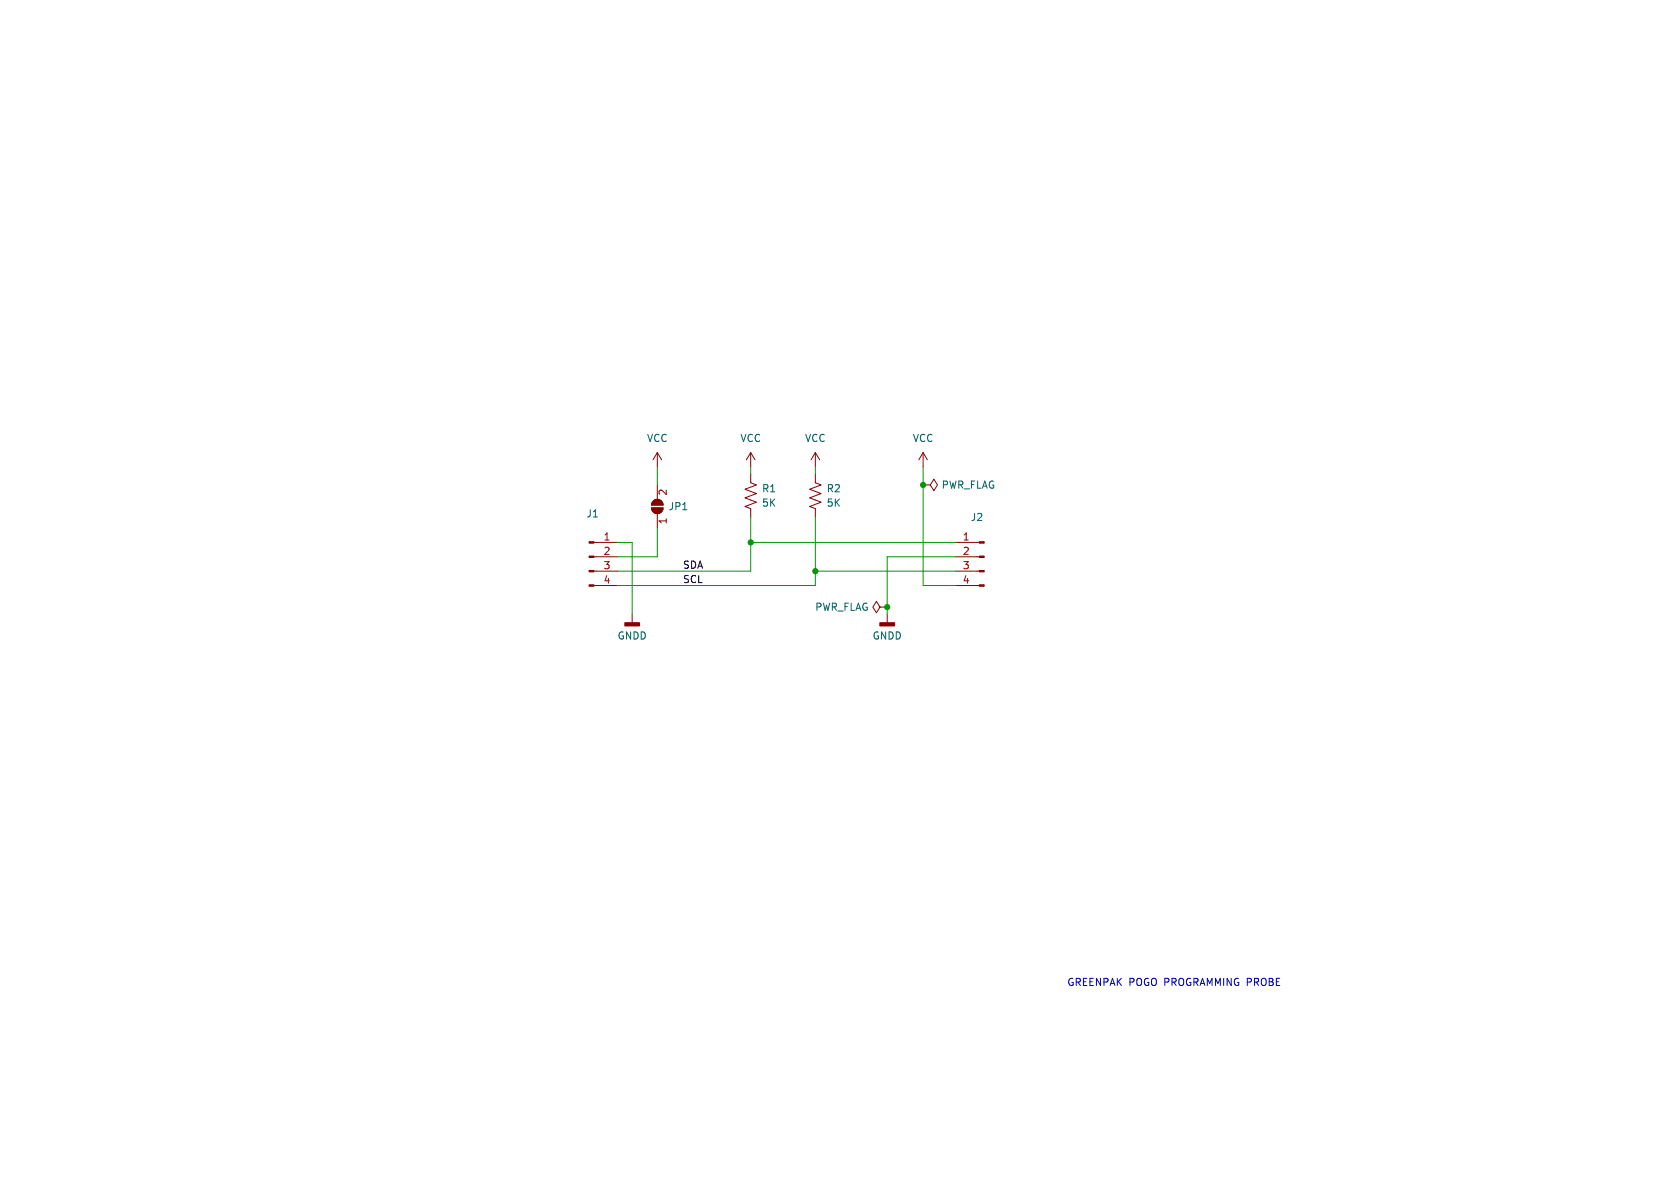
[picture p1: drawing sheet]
<svg xmlns="http://www.w3.org/2000/svg" width="297mm" height="210mm" viewBox="0 0 297 210" stroke-linecap="round" stroke-linejoin="round" font-family="sans-serif">
<g fill="#840000" stroke="#840000" stroke-width=".25">
<path d="M155.6 110.1h2.5v.5h-2.5z"/>
<path d="M110.5 110.1h2.5v.5h-2.5z"/>
</g>
<g fill="none" stroke="#840000" stroke-width=".18">
<path d="M105 98.4h4.2M105 95.9h4.2M115.2 89.8h2a1.02 1.02 0 0 1-1 1 1.02 1.02 0 0 1-1-1zM115.5 88.6a1.02 1.02 0 0 1 1.1-.3 1.02 1.02 0 0 1 .6 1h-2zM116.2 80l-.8 1.3M116.2 80v2.6M116.2 85.7v2.6M116.2 90.8v2.5M116.2 80l.8 1.3M132.7 83.8v1.5l1 .4-2 .8 2 .7-2 .8 2 .8-2 .7 1 .4v1.5M132.7 80v2.6M132.7 80l-.7 1.3"/>
<path d="M132.7 80l.8 1.3M144.1 83.8v1.5l1.1 .4-2.1 .8 2.1 .7-2.1 .8 2.1 .8-2.1 .7 1 .4v1.5M144.1 80v2.6M144.1 80l-.7 1.3M144.1 80l.8 1.3M163.2 85.7h1.3l.6 1 .6-1-.6-1-.6 1M163.2 85.7h.1M163.2 80l-.8 1.3M163.2 80v2.6M163.2 80l.8 1.3M168.9 98.4h4.2M168.9 95.9h4.2"/>
<path d="M105 103.5h4.2M105 101h4.2M111.8 108.6v1.5M155.6 107.3l-.7-1-.6 1 .6 1 .7-1h1.2M156.8 107.3h.1M156.8 108.6v1.5M168.9 103.5h4.2M168.9 101h4.2"/>
</g>
<g fill="#840000" stroke="#840000" stroke-width=".18">
<path d="M104.1 103.4h.9v.2h-.9z"/>
<path d="M104.1 100.8h.9v.3h-.9z"/>
<path d="M104.1 98.3h.9v.3h-.9z"/>
<path d="M104.1 95.8h.9v.2h-.9z"/>
<path d="M173.1 103.4h.9v.2h-.9z"/>
<path d="M173.1 100.8h.9v.3h-.9z"/>
<path d="M173.1 98.3h.9v.3h-.9z"/>
<path d="M173.1 95.8h.9v.2h-.9z"/>
<path d="M115.2 89.8h2a1.02 1.02 0 0 1-1 1 1.02 1.02 0 0 1-1-1z"/>
<path d="M115.5 88.6a1.02 1.02 0 0 1 1.1-.3 1.02 1.02 0 0 1 .6 1h-2z"/>
</g>
<path d="M109.2 95.9h2.6v12.7M116.2 82.6v3.1M116.2 93.3v5.1h-7M132.7 82.6v1.2M132.7 91.4v9.6h-23.5M132.7 95.9h36.2M144.1 91.4v12.1h-34.9M144.1 82.6v1.2M163.2 82.6v20.9h5.7M168.9 98.4h-12.1v10.2M144.1 101h24.8" fill="none" stroke="#009600" stroke-width=".18"/>
<g fill="#009600" stroke="#009600" stroke-width=".18">
<circle cx="132.7" cy="95.9" r=".46"/>
<circle cx="163.2" cy="85.7" r=".46"/>
<circle cx="156.8" cy="107.3" r=".46"/>
<circle cx="144.1" cy="101" r=".46"/>
</g>
<g font-size="1.8" fill="#006464">
<text x="114.3" y="78.3">VCC</text>
<text x="130.8" y="78.3">VCC</text>
<text x="142.2" y="78.3">VCC</text>
<text x="161.3" y="78.3">VCC</text>
<text x="134.6" y="87.2">R1</text>
<text x="134.6" y="89.8">5K</text>
<text x="146.1" y="87.2">R2</text>
<text x="146.1" y="89.8">5K</text>
<text x="166.4" y="86.6">PWR_FLAG</text>
<text x="103.6" y="91.7">J1</text>
<text x="118.1" y="90.4">JP1</text>
<text x="171.5" y="92.3">J2</text>
<text x="109.1" y="113.3">GNDD</text>
<text x="144" y="108.2">PWR_FLAG</text>
<text x="154.2" y="113.3">GNDD</text>
</g>
<g font-size="1.8" fill="#a90000">
<text x="118.2" y="87.7" transform="rotate(-90 118.2 87.7)">2</text>
<text x="106.6" y="95.6">1</text>
<text x="118.2" y="92.8" transform="rotate(-90 118.2 92.8)">1</text>
<text x="170.1" y="95.6">1</text>
<text x="106.6" y="98.2">2</text>
<text x="106.6" y="100.7">3</text>
<text x="170.1" y="98.2">2</text>
<text x="170.1" y="100.7">3</text>
<text x="106.6" y="103.3">4</text>
<text x="170.1" y="103.3">4</text>
</g>
<g font-size="1.8" fill="#0f0f0f">
<text x="120.6" y="100.6">SDA</text>
<text x="120.6" y="103.2">SCL</text>
</g>
<text font-size="1.8" fill="#0000c2" x="188.6" y="174.4">GREENPAK POGO PROGRAMMING PROBE</text>
</svg>
